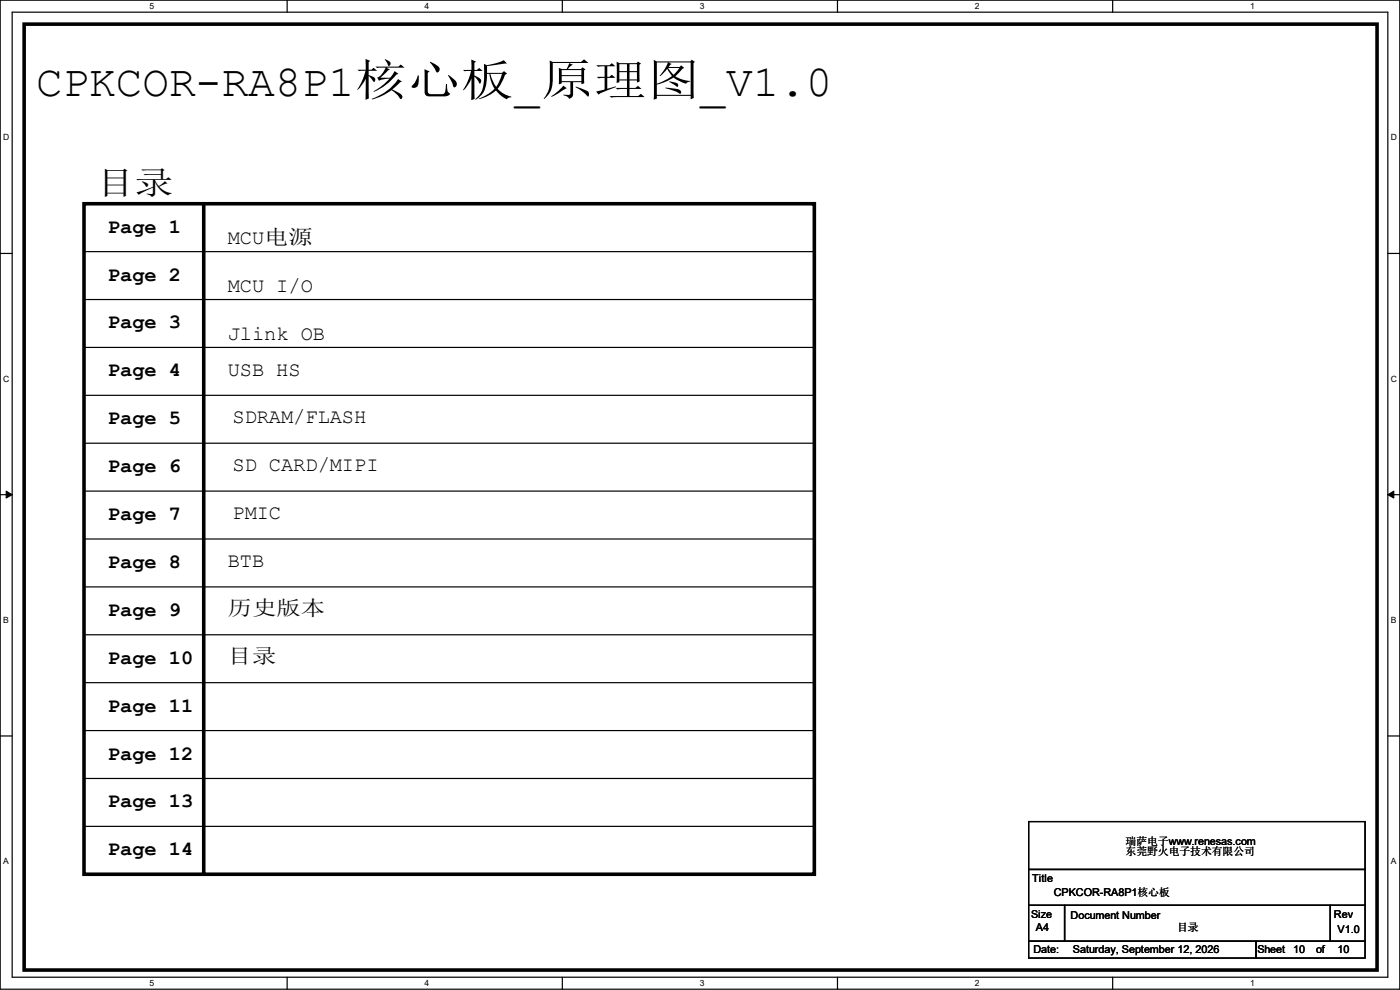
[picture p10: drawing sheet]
<svg xmlns="http://www.w3.org/2000/svg" width="297mm" height="210mm" viewBox="0 0 297 210" stroke-linecap="round" stroke-linejoin="round" font-family="sans-serif">
<path d="M0 0h297v209.8h-297zM2.6 2.6h291.8v204.7h-291.8z" fill="none" stroke="#000" stroke-width=".25"/>
<g fill="#fff">
<path d="M31.7 .3h1v2h-1z"/>
<path d="M31.7 207.6h1v1.9h-1z"/>
</g>
<path d="M60.9 0v2.6M60.9 207.3v2.5" fill="none" stroke="#000" stroke-width=".25"/>
<g fill="#fff">
<path d="M90.1 .3h1v2h-1z"/>
<path d="M90.1 207.6h1v1.9h-1z"/>
</g>
<path d="M119.3 0v2.6M119.3 207.3v2.5" fill="none" stroke="#000" stroke-width=".25"/>
<g fill="#fff">
<path d="M148.5 .3h.9v2h-.9z"/>
<path d="M148.5 207.6h.9v1.9h-.9z"/>
</g>
<path d="M177.7 0v2.6M177.7 207.3v2.5" fill="none" stroke="#000" stroke-width=".25"/>
<g fill="#fff">
<path d="M206.8 .3h1v2h-1z"/>
<path d="M206.8 207.6h1v1.9h-1z"/>
</g>
<path d="M236.1 0v2.6M236.1 207.3v2.5" fill="none" stroke="#000" stroke-width=".25"/>
<g fill="#fff">
<path d="M265.2 .3h1v2h-1z"/>
<path d="M265.2 207.6h1v1.9h-1z"/>
<path d="M.7 28.2h1.2v1.9h-1.2z"/>
<path d="M295.1 28.2h1.2v1.9h-1.2z"/>
<path d="M.7 79.3h1.2v2h-1.2z"/>
<path d="M295.1 79.3h1.2v2h-1.2z"/>
</g>
<path d="M0 53.8h2.6M294.4 53.8h2.6" fill="none" stroke="#000" stroke-width=".25"/>
<g fill="#fff">
<path d="M.7 130.5h1.2v2h-1.2z"/>
<path d="M295.1 130.5h1.1v2h-1.1z"/>
</g>
<path d="M0 104.9h2.6M294.4 104.9h2.6" fill="none" stroke="#000" stroke-width=".25"/>
<path d="M1.3 104.2l1.3 .7-1.3 .8zM294.4 104.9l1.3-.7v1.5z" fill="#000" stroke="#000" stroke-width=".21"/>
<g fill="#fff">
<path d="M.7 181.7h1.2v2h-1.2z"/>
<path d="M295.1 181.7h1.1v2h-1.1z"/>
</g>
<g fill="none" stroke="#000" stroke-width=".25">
<path d="M17.8 53.4h155M172.8 53.4h.1M17.8 63.5h155M17.8 73.7h155M172.8 63.5h.1M172.8 73.7h.1M17.8 83.9h155M17.8 94h155M172.8 83.9h.1M172.8 94h.1M17.8 104.2h155M17.8 114.3h155"/>
<path d="M172.8 104.2h.1M172.8 114.3h.1M17.8 124.5h155M17.8 134.7h155M172.8 124.5h.1M172.8 134.7h.1M0 156.1h2.6M17.8 144.8h155M17.8 155h155M172.8 144.8h.1M172.8 155h.1M294.4 156.1h2.6"/>
<path d="M17.8 165.1h155M17.8 175.3h155M172.8 165.1h.1M172.8 175.3h.1M218.2 174.3h71.4v10.1h-71.4zM218.2 184.4h71.4v7.7h-71.4zM218.2 192.1h7.6v7.6h-7.6zM218.2 199.7h48.3v3.5h-48.3zM225.8 192.1h56.4v7.6h-56.4zM266.5 199.7h23.1v3.5h-23.1zM282.2 192.1h7.4v7.6h-7.4z"/>
</g>
<path d="M5.1 5.1h287v200.7h-287zM17.8 43.2h155v142.3h-155zM43.2 43.2v142.3" fill="none" stroke="#000" stroke-width=".76"/>
<circle cx="43.2" cy="185.5" r=".38" fill="#000"/>
<text font-size="9.4" x="7.7" y="20.3">CPKCOR-RA8P1核心板_原理图_V1.0</text>
<text font-size="6.9" x="20.4" y="41.1">目录</text>
<g font-size="4.3">
<text x="22.9" y="49.4">Page 1</text>
<text x="48.3" y="51.7">MCU电源</text>
<text x="22.9" y="59.5">Page 2</text>
<text x="48.3" y="61.9">MCU I/O</text>
<text x="22.9" y="69.7">Page 3</text>
<text x="48.3" y="72.1">Jlink OB</text>
<text x="22.9" y="79.8">Page 4</text>
<text x="48.3" y="79.7">USB HS</text>
<text x="49.3" y="89.8">SDRAM/FLASH</text>
<text x="22.9" y="90">Page 5</text>
<text x="22.9" y="100.2">Page 6</text>
<text x="49.3" y="100">SD CARD/MIPI</text>
<text x="22.9" y="110.3">Page 7</text>
<text x="49.3" y="110.2">PMIC</text>
<text x="22.9" y="120.5">Page 8</text>
<text x="48.3" y="120.3">BTB</text>
<text x="22.9" y="130.6">Page 9</text>
<text x="48.3" y="130.5">历史版本</text>
<text x="22.9" y="140.8">Page 10</text>
<text x="48.3" y="140.6">目录</text>
<text x="22.9" y="151">Page 11</text>
<text x="22.9" y="161.1">Page 12</text>
<text x="22.9" y="171.3">Page 13</text>
<text x="22.9" y="181.4">Page 14</text>
</g>
<g font-size="2.3">
<text x="238.8" y="179.2">瑞萨电子www.renesas.com</text>
<text x="238.8" y="181.4">东莞野火电子技术有限公司</text>
<text x="219" y="187">Title</text>
<text x="223.6" y="190.1">CPKCOR-RA8P1核心板</text>
<text x="218.7" y="194.6">Size</text>
<text x="219.8" y="197.4">A4</text>
<text x="227.1" y="194.9">Document Number</text>
<text x="249.7" y="197.4">目录</text>
<text x="283" y="194.6">Rev</text>
<text x="283.8" y="197.9">V1.0</text>
<text x="219.2" y="202.3">Date:</text>
<text x="227.6" y="202.3">Saturday, September 12, 2026</text>
<text x="266.8" y="202.3">Sheet</text>
<text x="274.4" y="202.3">10</text>
<text x="279.2" y="202.3">of</text>
<text x="283.8" y="202.3">10</text>
</g>
<g font-size="1.8">
<text x="31.7" y="1.9">5</text>
<text x="90.1" y="1.9">4</text>
<text x="148.5" y="1.9">3</text>
<text x="206.8" y="1.9">2</text>
<text x="265.2" y="1.9">1</text>
<text x=".7" y="29.8">D</text>
<text x="295.1" y="29.8">D</text>
<text x=".7" y="80.9">C</text>
<text x="295.1" y="80.9">C</text>
<text x=".7" y="132.1">B</text>
<text x="295.1" y="132.1">B</text>
<text x=".7" y="183.3">A</text>
<text x="295.1" y="183.3">A</text>
<text x="31.7" y="209.2">5</text>
<text x="90.1" y="209.2">4</text>
<text x="148.5" y="209.2">3</text>
<text x="206.8" y="209.2">2</text>
<text x="265.2" y="209.2">1</text>
</g>
</svg>
